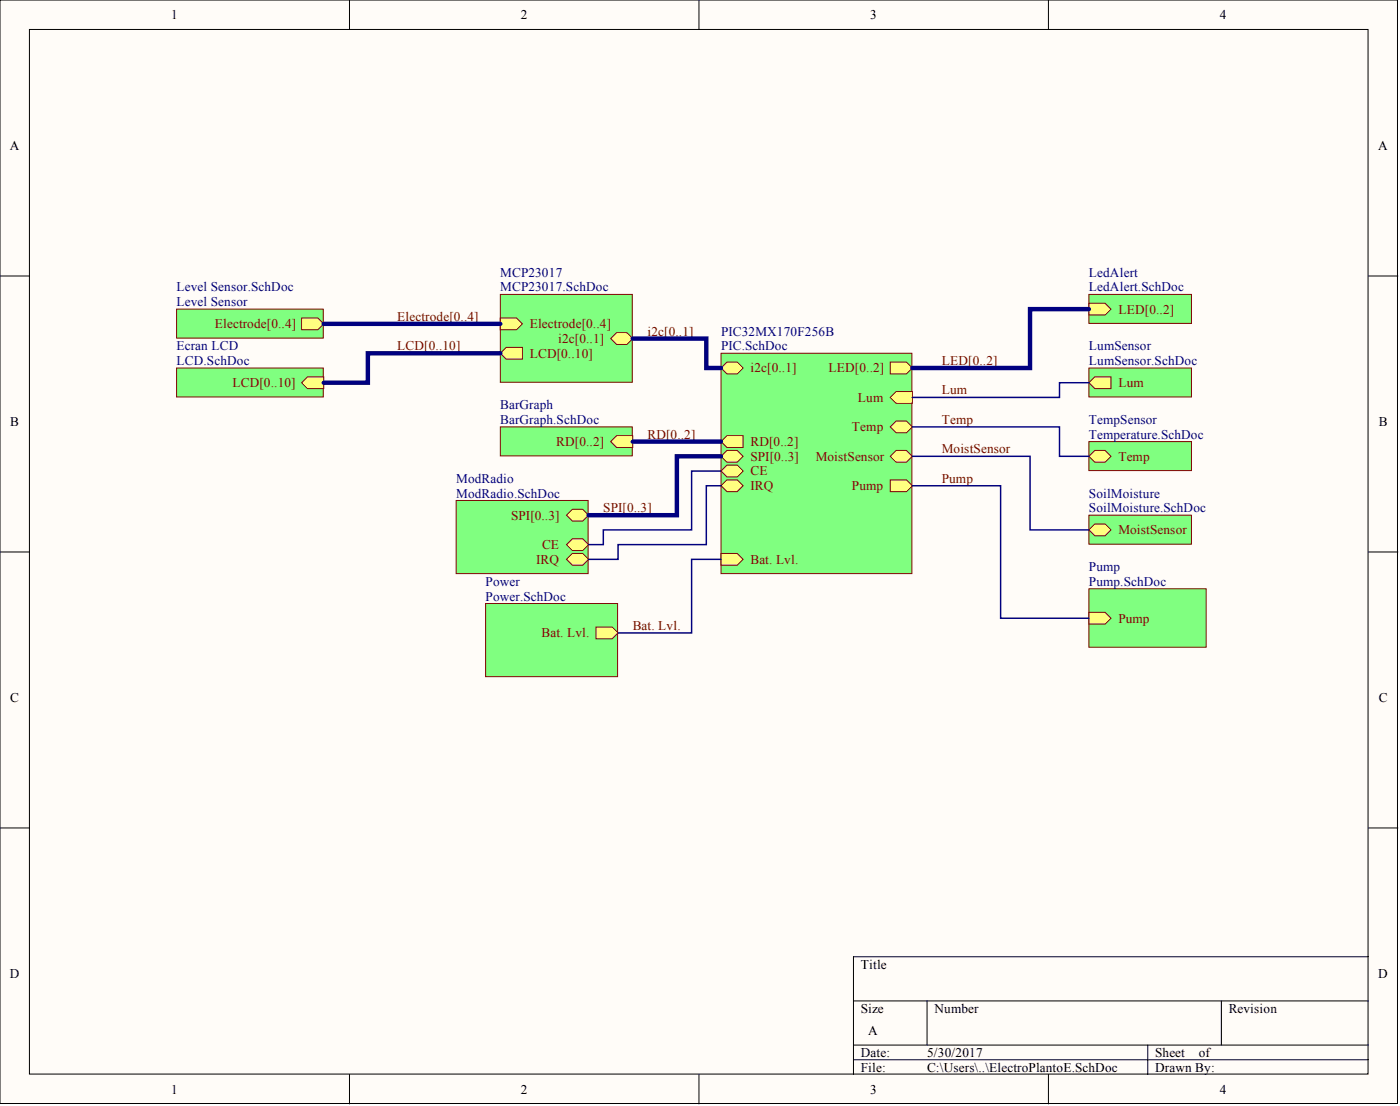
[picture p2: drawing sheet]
<svg xmlns="http://www.w3.org/2000/svg" width="241mm" height="190mm" viewBox="0 0 241 190" stroke-linecap="round" stroke-linejoin="round" font-family="sans-serif">
<g fill="#fffcf8" stroke="#000" stroke-width=".17">
<path d="M0 0h240.9v190.1h-240.9z"/>
<path d="M5.1 5.1h230.7v179.9h-230.7z"/>
</g>
<g fill="none" stroke="#000" stroke-width=".17">
<path d="M60.2 0v5.1M120.5 0v5.1M180.7 0v5.1M0 47.5h5.1M235.9 47.5h5M0 95.1h5.1M235.9 95.1h5M0 142.6h5.1M235.9 142.6h5M147.1 172.4h88.8M159.8 172.4v7.6M210.5 172.4v7.6"/>
<path d="M235.9 164.8h-88.8v20.3M60.2 185.1v5M120.5 185.1v5M147.1 180h88.8M147.1 182.5h88.8M180.7 185.1v5M197.8 180v5.1"/>
</g>
<path d="M124.3 60.9h32.9v37.9h-32.9z" fill="#80ff80" stroke="#800000" stroke-width=".17"/>
<g fill="#ffff80" stroke="#800000" stroke-width=".17">
<path d="M153.4 62.4h2.8l1 1-1 1h-2.8z" fill-rule="evenodd"/>
<path d="M153.4 68.5l1.1-1.1h2.7v2.1h-2.7z" fill-rule="evenodd"/>
<path d="M153.4 73.5l1.1-1h1.7l1 1-1 1h-1.7z" fill-rule="evenodd"/>
<path d="M124.3 63.4l1-1h1.8l1 1-1 1h-1.8z" fill-rule="evenodd"/>
<path d="M124.3 76.1l1-1.1h2.8v2.1h-2.8z" fill-rule="evenodd"/>
<path d="M153.4 78.6l1.1-1h1.7l1 1-1 1h-1.7z" fill-rule="evenodd"/>
<path d="M153.4 82.7h2.8l1 1-1 1h-2.8z" fill-rule="evenodd"/>
<path d="M124.3 78.6l1-1h1.8l1 1-1 1h-1.8z" fill-rule="evenodd"/>
<path d="M124.3 81.1l1-1h1.8l1 1-1 1h-1.8z" fill-rule="evenodd"/>
<path d="M124.3 95.3h2.8l1 1-1 1.1h-2.8z" fill-rule="evenodd"/>
<path d="M124.3 83.7l1-1h1.8l1 1-1 1h-1.8z" fill-rule="evenodd"/>
</g>
<path d="M187.7 50.7h17.7v5h-17.7z" fill="#80ff80" stroke="#800000" stroke-width=".17"/>
<path d="M187.7 52.2h2.8l1 1-1 1.1h-2.8z" fill-rule="evenodd" fill="#ffff80" stroke="#800000" stroke-width=".17"/>
<path d="M187.7 63.4h17.7v5h-17.7z" fill="#80ff80" stroke="#800000" stroke-width=".17"/>
<path d="M187.7 65.9l1-1h2.8v2h-2.8z" fill-rule="evenodd" fill="#ffff80" stroke="#800000" stroke-width=".17"/>
<path d="M187.7 76.1h17.7v5h-17.7z" fill="#80ff80" stroke="#800000" stroke-width=".17"/>
<path d="M187.7 78.6l1-1h1.8l1 1-1 1h-1.8z" fill-rule="evenodd" fill="#ffff80" stroke="#800000" stroke-width=".17"/>
<path d="M86.2 50.7h22.8v15.1h-22.8z" fill="#80ff80" stroke="#800000" stroke-width=".17"/>
<g fill="#ffff80" stroke="#800000" stroke-width=".17">
<path d="M105.3 58.3l1-1h1.7l1.1 1-1.1 1h-1.7z" fill-rule="evenodd"/>
<path d="M86.2 54.8h2.8l1 1-1 1h-2.8z" fill-rule="evenodd"/>
<path d="M86.2 60.9l1-1.1h2.8v2.1h-2.8z" fill-rule="evenodd"/>
</g>
<path d="M30.4 53.2h25.3v5h-25.3z" fill="#80ff80" stroke="#800000" stroke-width=".17"/>
<path d="M52 54.8h2.8l1 1-1 1h-2.8z" fill-rule="evenodd" fill="#ffff80" stroke="#800000" stroke-width=".17"/>
<path d="M30.4 63.4h25.3v5h-25.3z" fill="#80ff80" stroke="#800000" stroke-width=".17"/>
<path d="M52 65.9l1-1h2.8v2h-2.8z" fill-rule="evenodd" fill="#ffff80" stroke="#800000" stroke-width=".17"/>
<path d="M86.2 73.5h22.8v5h-22.8z" fill="#80ff80" stroke="#800000" stroke-width=".17"/>
<path d="M105.3 76.1l1-1.1h2.8v2.1h-2.8z" fill-rule="evenodd" fill="#ffff80" stroke="#800000" stroke-width=".17"/>
<path d="M187.7 88.7h17.7v5h-17.7z" fill="#80ff80" stroke="#800000" stroke-width=".17"/>
<path d="M187.7 91.3l1-1h1.8l1 1-1 1h-1.8z" fill-rule="evenodd" fill="#ffff80" stroke="#800000" stroke-width=".17"/>
<path d="M78.6 86.2h22.8v12.6h-22.8z" fill="#80ff80" stroke="#800000" stroke-width=".17"/>
<g fill="#ffff80" stroke="#800000" stroke-width=".17">
<path d="M97.6 88.7l1.1-1h1.7l1 1-1 1.1h-1.7z" fill-rule="evenodd"/>
<path d="M97.6 93.8l1.1-1h1.7l1 1-1 1h-1.7z" fill-rule="evenodd"/>
<path d="M97.6 96.3l1.1-1h1.7l1 1-1 1.1h-1.7z" fill-rule="evenodd"/>
</g>
<path d="M187.7 101.4h20.2v10.1h-20.2z" fill="#80ff80" stroke="#800000" stroke-width=".17"/>
<path d="M187.7 105.5h2.8l1 1-1 1h-2.8z" fill-rule="evenodd" fill="#ffff80" stroke="#800000" stroke-width=".17"/>
<path d="M83.7 103.9h22.7v12.6h-22.7z" fill="#80ff80" stroke="#800000" stroke-width=".17"/>
<path d="M102.7 108h2.8l1 1-1 1h-2.8z" fill-rule="evenodd" fill="#ffff80" stroke="#800000" stroke-width=".17"/>
<path d="M157.2 78.6h20.3v12.7h10.2M157.2 73.5h25.4v5.1h5.1M187.7 65.9h-5.1v2.6h-25.4M124.3 96.3h-5.1v12.7h-12.7M124.3 81.1h-5.1v10.2h-15.2v2.5h-2.6M124.3 83.7h-2.6v10.1h-15.2v2.5h-5.1M157.2 83.7h15.3v22.8h15.2" fill="none" stroke="#000080" stroke-width=".25"/>
<path d="M55.8 55.8h30.4M109.1 58.3h12.6v5.1h2.6M187.7 53.2h-10.2v10.2h-20.3M86.2 60.9h-22.8v5h-7.6M109.1 76.1h15.2M124.3 78.6h-7.6v10.1h-15.3" fill="none" stroke="#000080" stroke-width=".76"/>
<g font-size="2.3">
<text x="29.5" y="3.3">1</text>
<text x="89.8" y="3.3">2</text>
<text x="150" y="3.3">3</text>
<text x="210.3" y="3.3">4</text>
<text x="1.7" y="25.8">A</text>
<text x="237.6" y="25.8">A</text>
<text x="1.8" y="73.4">B</text>
<text x="237.6" y="73.4">B</text>
<text x="1.8" y="120.9">C</text>
<text x="237.6" y="120.9">C</text>
<text x="148.4" y="166.8">Title</text>
<text x="1.7" y="168.4">D</text>
<text x="237.6" y="168.4">D</text>
<text x="148.4" y="174.4">Size</text>
<text x="149.6" y="178.2">A</text>
<text x="161.1" y="174.4">Number</text>
<text x="211.8" y="174.4">Revision</text>
<text x="148.4" y="182">Date:</text>
<text x="148.4" y="184.6">File:</text>
<text x="159.8" y="182">5/30/2017</text>
<text x="159.8" y="184.6">C:\Users\..\ElectroPlantoE.SchDoc</text>
<text x="199.1" y="182">Sheet</text>
<text x="199.1" y="184.6">Drawn By:</text>
<text x="206.6" y="182">of</text>
<text x="29.5" y="188.4">1</text>
<text x="89.8" y="188.4">2</text>
<text x="150" y="188.4">3</text>
<text x="210.3" y="188.4">4</text>
</g>
<g font-size="2.3" fill="#000080">
<text x="86.2" y="47.7">MCP23017</text>
<text x="187.7" y="47.7">LedAlert</text>
<text x="30.4" y="52.7">Level Sensor</text>
<text x="30.4" y="50.2">Level Sensor.SchDoc</text>
<text x="86.2" y="50.2">MCP23017.SchDoc</text>
<text x="187.7" y="50.2">LedAlert.SchDoc</text>
<text x="124.3" y="57.8">PIC32MX170F256B</text>
<text x="30.4" y="60.3">Ecran LCD</text>
<text x="30.4" y="62.9">LCD.SchDoc</text>
<text x="124.3" y="60.3">PIC.SchDoc</text>
<text x="187.7" y="60.3">LumSensor</text>
<text x="187.7" y="62.9">LumSensor.SchDoc</text>
<text x="86.2" y="70.5">BarGraph</text>
<text x="86.2" y="73">BarGraph.SchDoc</text>
<text x="187.7" y="73">TempSensor</text>
<text x="187.7" y="75.6">Temperature.SchDoc</text>
<text x="78.6" y="83.2">ModRadio</text>
<text x="78.6" y="85.7">ModRadio.SchDoc</text>
<text x="187.7" y="85.7">SoilMoisture</text>
<text x="187.7" y="88.2">SoilMoisture.SchDoc</text>
<text x="83.7" y="100.9">Power</text>
<text x="187.7" y="98.4">Pump</text>
<text x="187.7" y="100.9">Pump.SchDoc</text>
<text x="83.7" y="103.4">Power.SchDoc</text>
</g>
<g font-size="2.3" fill="#800000">
<text x="37" y="56.5">Electrode[0..4]</text>
<text x="68.5" y="55.3">Electrode[0..4]</text>
<text x="91.3" y="56.5">Electrode[0..4]</text>
<text x="96.2" y="59.1">i2c[0..1]</text>
<text x="111.6" y="57.8">i2c[0..1]</text>
<text x="192.8" y="54">LED[0..2]</text>
<text x="68.5" y="60.3">LCD[0..10]</text>
<text x="91.3" y="61.6">LCD[0..10]</text>
<text x="129.3" y="64.1">i2c[0..1]</text>
<text x="142.8" y="64.1">LED[0..2]</text>
<text x="162.3" y="62.9">LED[0..2]</text>
<text x="40.1" y="66.7">LCD[0..10]</text>
<text x="147.9" y="69.2">Lum</text>
<text x="162.3" y="67.9">Lum</text>
<text x="192.8" y="66.7">Lum</text>
<text x="95.9" y="76.8">RD[0..2]</text>
<text x="111.6" y="75.6">RD[0..2]</text>
<text x="129.3" y="76.8">RD[0..2]</text>
<text x="146.8" y="74.3">Temp</text>
<text x="162.3" y="73">Temp</text>
<text x="129.3" y="79.4">SPI[0..3]</text>
<text x="129.3" y="81.9">CE</text>
<text x="140.6" y="79.4">MoistSensor</text>
<text x="162.3" y="78.1">MoistSensor</text>
<text x="162.3" y="83.2">Pump</text>
<text x="192.8" y="79.4">Temp</text>
<text x="88.1" y="89.5">SPI[0..3]</text>
<text x="104" y="88.2">SPI[0..3]</text>
<text x="129.3" y="84.4">IRQ</text>
<text x="146.8" y="84.4">Pump</text>
<text x="93.4" y="94.6">CE</text>
<text x="192.8" y="92">MoistSensor</text>
<text x="92.4" y="97.1">IRQ</text>
<text x="129.3" y="97.1">Bat. Lvl.</text>
<text x="192.8" y="107.2">Pump</text>
<text x="93.3" y="109.8">Bat. Lvl.</text>
<text x="109.1" y="108.5">Bat. Lvl.</text>
</g>
</svg>
